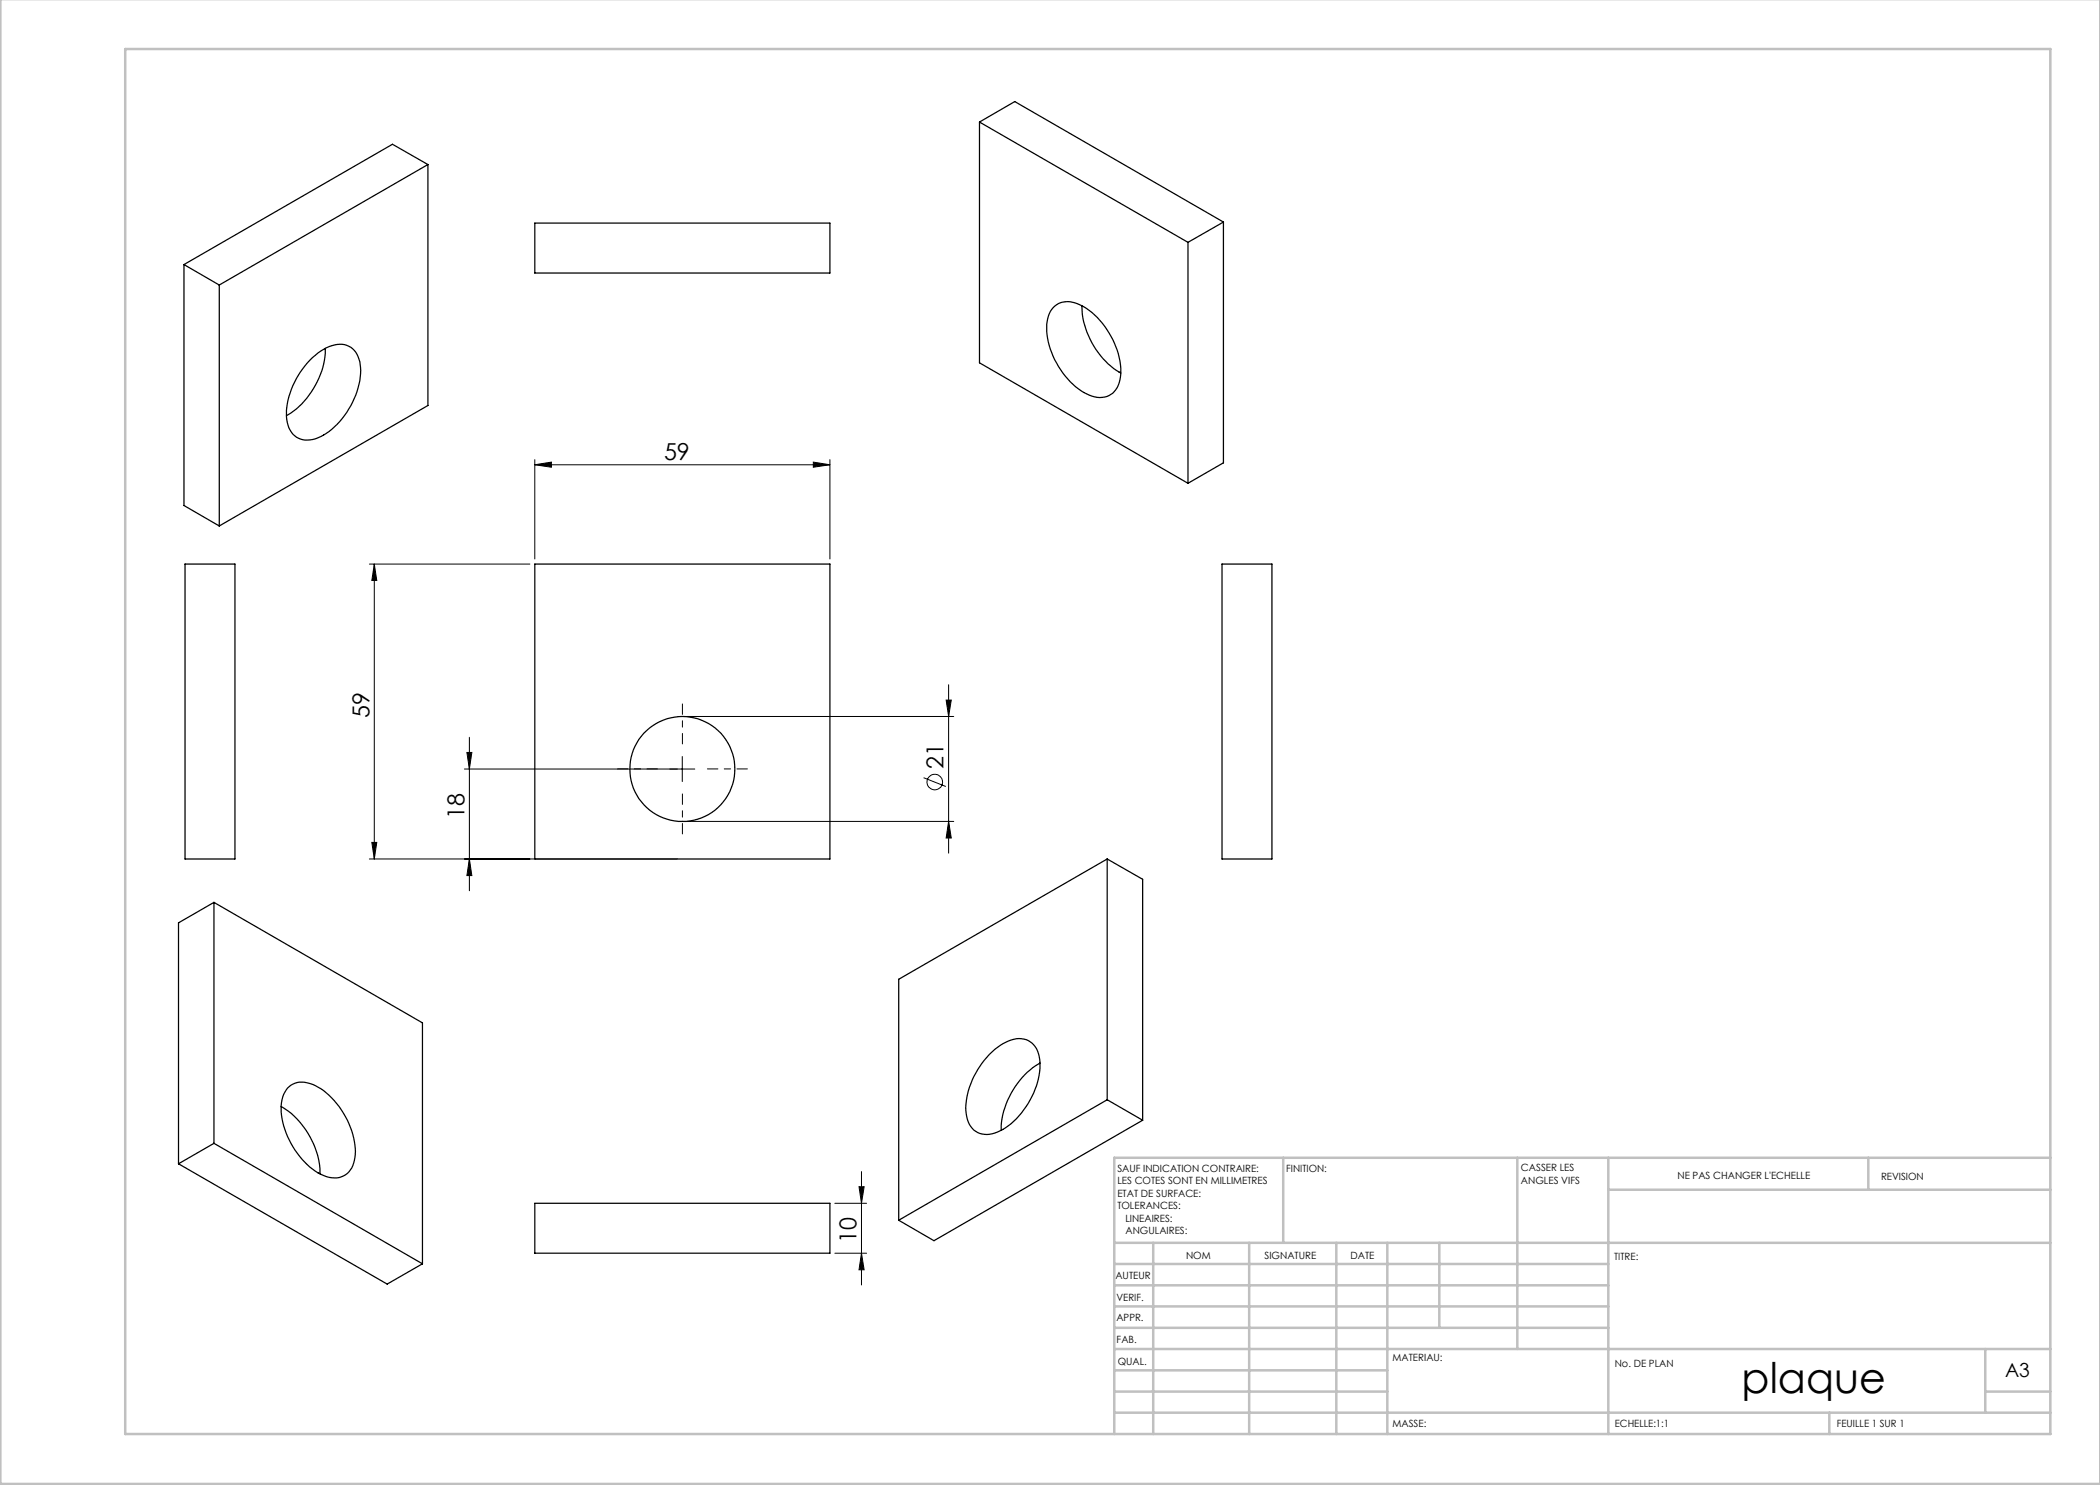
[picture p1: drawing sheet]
<svg xmlns="http://www.w3.org/2000/svg" width="420mm" height="297mm" viewBox="0 0 420 297" stroke-linecap="round" stroke-linejoin="round" font-family="sans-serif">
<g fill="none" stroke="#000" stroke-width=".2">
<path d="M107 93l3.3-.6v1zM107 91.9v19.9M107 93h59M162.7 92.4l3.3 .6-3.3 .4zM166 91.9v19.9M73.9 112.8h32.1M74.9 112.8l.5 3.3h-1zM74.9 112.8v59M189.7 136.9v33.7M93.4 150.5h1l-.5 3.3zM93.9 147.5v30.6M136.5 151.3v5"/>
<path d="M137.5 143.3h53.2M139 153.8h-46.1M184.7 155.5l4.5 1.8M189.2 140h1.1l-.6 3.3zM73.9 171.8h61.6M74.4 168.5h1l-.5 3.3zM93.9 171.8l.5 3.3h-1zM137.5 164.3h53.2M189.7 164.3l.6 3.3h-1.1zM171.8 237.3h1l-.5 3.4zM172.3 234.3v22.7M167 250.6h6.3"/>
<path d="M167 240.7h6.3M172.3 250.6l.5 3.4h-1z"/>
<circle cx="187" cy="156.4" r="1.56"/>
</g>
<path d="M131.5 153.8h-8M136.5 148.8v-8M136.5 158.8v8M141.5 153.8h8" fill="none" stroke="#000" stroke-width=".2" stroke-dasharray="30.5 1.3 1.3 1.3" stroke-dashoffset="28.4"/>
<g fill="none" stroke="#c0c0c0" stroke-width=".5">
<path d="M.1 -.1v296.9h419.9M25 9.8h385.1v277h-385.1zM256.6 231.6v17M303.5 231.6v38.2M321.7 231.6v55.2M321.7 237.9h88.4M373.7 231.6v6.3M410.1 231.6h-187.3v55.2M222.8 248.6h187.3M222.8 257.1h98.9M222.8 252.8h98.9M230.6 248.6v38.2"/>
<path d="M249.8 248.6v38.2M267.3 248.6v38.2M277.5 248.6v38.2M287.9 248.6v17M222.8 265.6h98.9M222.8 261.3h98.9M222.8 278.3h54.7M222.8 274.1h54.7M222.8 269.8h187.3M397.1 278.3h13M397.1 269.8v12.7M222.8 282.5h187.3"/>
<path d="M365.9 282.5v4.3"/>
</g>
<g fill="#000">
<path d="M107 93l3.3-.6v1zM162.7 92.4l3.3 .6-3.3 .4z"/>
<path d="M74.9 112.8l.5 3.3h-1zM74.4 168.5h1l-.5 3.3zM93.4 150.5h1l-.5 3.3zM93.9 171.8l.5 3.3h-1z"/>
<path d="M189.7 164.3l.6 3.3h-1.1zM189.2 140h1.1l-.6 3.3zM172.3 250.6l.5 3.4h-1zM171.8 237.3h1l-.5 3.4z"/>
</g>
<g fill="none" stroke="#000" stroke-width=".25">
<path d="M85.6 32.9l-41.7 24.1M85.6 32.9v48.2l-41.7 24.1M85.6 32.9l-7.1-4-41.7 24M195.9 24.4l41.7 24.1M195.9 24.4v48.2l41.7 24.1M195.9 24.4l7.1-4.1 41.7 24.1M36.8 52.9l7.1 4.1M36.8 52.9v48.2l7.1 4.1M43.9 57v48.2M107 44.6h59v10h-59zM237.6 48.5v48.2M244.7 44.4v48.2l-7.1 4.1"/>
<path d="M244.7 44.4l-7.1 4.1M62 72a8.7 8.7 0 0 1 6.4-3.1 4.2 4.2 0 0 1 3.6 4 15.5 15.5 0 0 1-5.1 12.5 7.7 7.7 0 0 1-6.4 2.5 4.5 4.5 0 0 1-3.2-4.5 16.2 16.2 0 0 1 4.7-11.4zM65.1 69.7a16.2 16.2 0 0 1-7.8 13.4M210.9 61.2a4.6 4.6 0 0 1 5.3-.1 16.1 16.1 0 0 1 8 13.7 4.4 4.4 0 0 1-3.7 4.7 9 9 0 0 1-7-3.7 15.7 15.7 0 0 1-4.1-11.4l.6-2.1zM216.4 61.2a16.2 16.2 0 0 0 7.8 13.4M37 112.8h10v59h-10zM107 112.8h59v59h-59zM244.4 112.8h10v59h-10zM221.4 171.8l-41.7 24.1v48.1M221.4 171.8v48.2M221.4 171.8l7.1 4.1v48.1M42.8 180.5l41.7 24.1v48.2"/>
<path d="M42.8 180.5v48.2M42.8 180.5l-7.1 4.1v48.2M57.5 217.6a4.2 4.2 0 0 1 5-.7 15.6 15.6 0 0 1 7.8 9.3 9.1 9.1 0 0 1-.2 7.8 4.1 4.1 0 0 1-5.3 1.1 15.3 15.3 0 0 1-7.8-9.2 9.6 9.6 0 0 1 0-7.5zM197.9 210.9a8.8 8.8 0 0 1 6.4-3.2 4.2 4.2 0 0 1 3.6 4.1 15.8 15.8 0 0 1-6.2 13.3 6.1 6.1 0 0 1-6.2 1.4 4.8 4.8 0 0 1-2.3-4.3 16.3 16.3 0 0 1 4.7-11.3zM208 212.6a16.2 16.2 0 0 0-7.8 13.5M221.4 220l-41.7 24M221.4 220l7.1 4M35.7 232.8l41.7 24 7.1-4M42.8 228.7l41.7 24.1M42.8 228.7l-7.1 4.1M56.2 221.3a16.2 16.2 0 0 1 7.8 13.5M228.5 224l-41.7 24.1-7.1-4.1"/>
<path d="M107 240.7h59v9.9h-59z"/>
<circle cx="136.5" cy="153.8" r="10.5"/>
</g>
<text font-size="8.5" x="348.3" y="278.5">plaque</text>
<g font-size="4.7">
<text x="132.8" y="91.9">59</text>
<text x="73.9" y="143.6" transform="rotate(-90 73.9 143.6)">59</text>
<text x="188.7" y="153.8" transform="rotate(-90 188.7 153.8)">21</text>
<text x="92.9" y="163.9" transform="rotate(-90 92.9 163.9)">18</text>
<text x="171.3" y="248.6" transform="rotate(-90 171.3 248.6)">10</text>
</g>
<text font-size="3.9" x="401" y="275.4">A3</text>
<g font-size="2">
<text x="223.5" y="234.4">SAUF INDICATION CONTRAIRE:</text>
<text x="223.5" y="236.9">LES COTES SONT EN MILLIMETRES</text>
<text x="223.5" y="239.4">ETAT DE SURFACE:</text>
<text x="257.2" y="234.4">FINITION:</text>
<text x="304.2" y="234.3">CASSER LES</text>
<text x="304.2" y="236.8">ANGLES VIFS</text>
<text x="335.5" y="235.8">NE PAS CHANGER L'ECHELLE</text>
<text x="376.2" y="236">REVISION</text>
<text x="223.5" y="241.9">TOLERANCES:</text>
<text x="225.1" y="244.4">LINEAIRES:</text>
<text x="225.1" y="246.9">ANGULAIRES:</text>
<text x="237.2" y="251.8">NOM</text>
<text x="252.9" y="251.7">SIGNATURE</text>
<text x="270.1" y="251.7">DATE</text>
<text x="223.1" y="255.9">AUTEUR</text>
<text x="322.8" y="252">TITRE:</text>
<text x="223.3" y="260.1">VERIF.</text>
<text x="223.3" y="264.2">APPR.</text>
<text x="223.3" y="268.6">FAB.</text>
<text x="223.5" y="272.9">QUAL.</text>
<text x="278.5" y="272.3">MATERIAU:</text>
<text x="323" y="273.4">No. DE PLAN</text>
<text x="278.5" y="285.3">MASSE:</text>
<text x="323" y="285.4">ECHELLE:1:1</text>
<text x="367.4" y="285.4">FEUILLE 1 SUR 1</text>
</g>
</svg>
